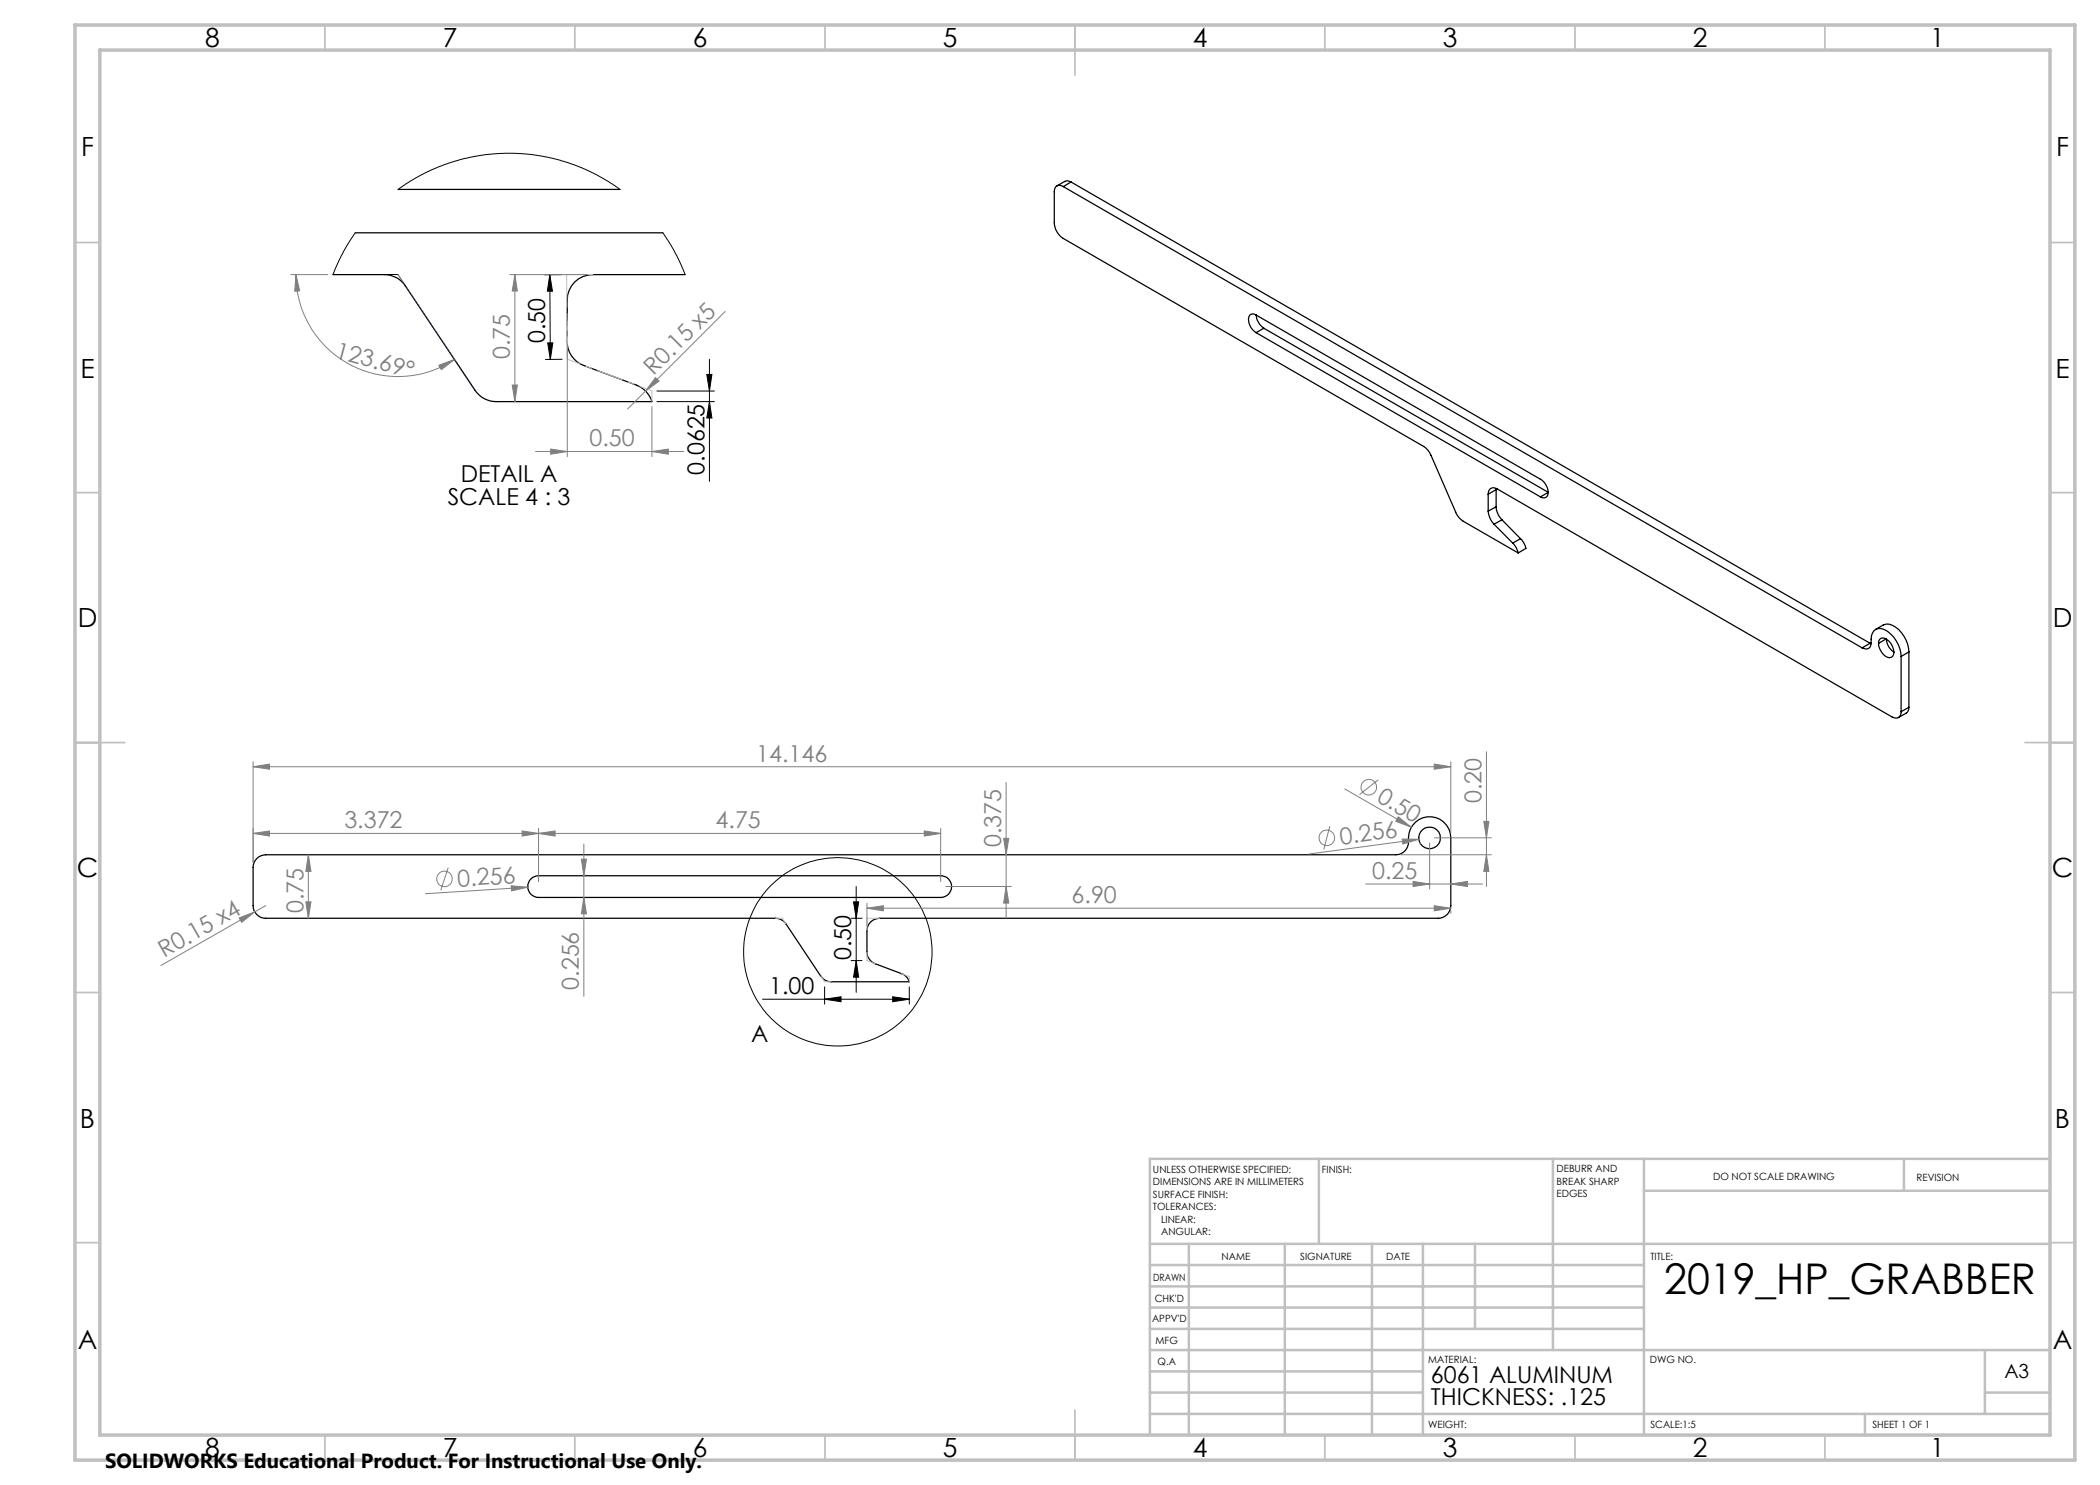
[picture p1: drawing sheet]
<svg xmlns="http://www.w3.org/2000/svg" width="420mm" height="297mm" viewBox="0 0 420 297" stroke-linecap="round" stroke-linejoin="round" font-family="sans-serif">
<g fill="none" stroke="#000" stroke-width=".25">
<path d="M79.6 37.9h44.4M212.7 37.3a1.09 1.09 0 0 0-1.3-.1 1.09 1.09 0 0 0-.5 1.1v6.3a4 4 0 0 0 1.8 3.1l72 41.6a3.8 3.8 0 0 1 1.5 1.8l4.9 11.3a3.8 3.8 0 0 0 1.5 1.8l11 6.4M212.7 37.3l159.7 92.3M214.2 36.4a1.16 1.16 0 0 0-1.3-.1l-1.5 .9M214.2 36.4l-1.5 .9M214.2 36.4l159.8 92.3M66.6 54.9h10.3a5 5 0 0 1 4.2 2.3l13.9 20.9a5.1 5.1 0 0 0 4.2 2.2h31.2a5.1 5.1 0 0 0-3.1-3.3l-10.6-3.9a5 5 0 0 1-3.2-4.8v-8.3a5.1 5.1 0 0 1 5-5.1h18.5M71 46.6h61.6M251.2 66.5a2.89 2.89 0 0 1-1.3-3.5 .91 .91 0 0 1 1.3 0l56.9 32.8a3.3 3.3 0 0 1 1.5 2.7M251.2 66.5l56.9 32.9M251.2 63a3.6 3.6 0 0 0 1.6 2.6M252.8 65.6l-1.6 .9"/>
<path d="M252.8 65.6l56.8 32.9M297.6 98.8a1.11 1.11 0 0 1 .6-1.1 1.11 1.11 0 0 1 1.2 .1l79 45.6a1.11 1.11 0 0 0 1.3 .1 1.11 1.11 0 0 0 .5-1.2M297.6 98.8v3.4M299.2 97.9l-1.6 .9M299.2 97.7v3.6M309.6 98.5a.95 .95 0 0 1-.4 1 .95 .95 0 0 1-1.1-.1M309.6 98.5l-1.5 .9M297.6 102.2a4.4 4.4 0 0 0 1.2 2.6M298.8 104.8l3.7 3.8M299.2 101.3a4.1 4.1 0 0 0 1.2 2.7M299.2 101.3l-1.6 .9M300.4 104l-1.6 .8"/>
<path d="M300.4 104l3.7 3.7M302.5 108.6a3.8 3.8 0 0 1 1.1 2M304.1 107.7a3.9 3.9 0 0 1 1.1 2l-1.6 .9M304.1 107.7l-1.6 .9M372.4 129.6a1.11 1.11 0 0 0 1.3 .1 1.11 1.11 0 0 0 .5-1.2 2.68 2.68 0 0 1 1-2.7 2.61 2.61 0 0 1 2.9 1 6.5 6.5 0 0 1 2.1 4.5M374 128.7l-1.6 .9M374 128.7l.2 .1M375.1 125.9a3.7 3.7 0 0 1 2.8-1.1 6 6 0 0 1 3.9 5.6M375.7 128.7l1.6-.9a3.3 3.3 0 0 0 1.5 2.6M376 127.8a1.07 1.07 0 0 1 1.4 .1 2.85 2.85 0 0 1 1.1 3.4 1.57 1.57 0 0 1-2.3-1 2.28 2.28 0 0 1-.2-2.5zM380.2 131.3v11M381.8 130.4l-1.6 .9"/>
<path d="M381.8 130.4v11.1M381.8 141.5a1.32 1.32 0 0 1-.6 1.1l-1.5 .9M381.8 141.5l-1.6 .8M51.4 171.7a2.71 2.71 0 0 1 1.8-.7h226a2.69 2.69 0 0 0 2.5-3.4 4.2 4.2 0 0 1 4.2-4.3 4.2 4.2 0 0 1 4.3 4.3v13.5a2.53 2.53 0 0 1-2.6 2.6h-111.7a2.53 2.53 0 0 0-2.5 2.5v4.2a2.61 2.61 0 0 0 1.6 2.4l5.3 1.9a2.65 2.65 0 0 1 1.6 1.7h-15.6a2.44 2.44 0 0 1-2.2-1.2l-6.9-10.4a2.67 2.67 0 0 0-2.1-1.1h-101.9a2.53 2.53 0 0 1-2.6-2.6v-7.6a2.47 2.47 0 0 1 .8-1.8zM106.2 175.8a2.32 2.32 0 0 1 1.5-.6h80.4a2.17 2.17 0 0 1 2.2 2.1 2.17 2.17 0 0 1-2.2 2.2h-80.4a2.18 2.18 0 0 1-2-1.4 2.18 2.18 0 0 1 .5-2.3z"/>
<circle cx="285.9" cy="167.6" r="2.17"/>
</g>
<g fill="none" stroke="#000" stroke-width=".2">
<path d="M79.6 37.9l2.5-1.7 2.2-1.2 2.4-1.2 2.9-1.1 5.2-1.4 2.5-.4 3.5-.2h2.9l3.1 .3 3.5 .6 2.7 .7 3.2 1.2 3 1.4 3.4 2 1.4 1M71 46.6l-2.3 3.7-2.1 4.6M110 55l.5 3.2h-1zM110 55l.1 16.9M112.3 54.9l-3.4 .1M132.6 46.6l2.8 4.5 1.6 3.8M109.5 68.6h1.1l-.5 3.3zM112.4 71.9h-3.3M131.4 78.2h11.5M141.4 74.9h1l-.5 3.3zM141.9 71.9v24.4M131.4 80.3h11.5"/>
<path d="M141.9 80.3l.5 3.3h-1zM171.2 177.3v21.2M152.5 199.8h29.4M164.9 199.8l3.3-.4v.9zM164.9 197.4v3.4M170.2 192.1h2.2M170.2 183.7h2.2M170.7 180.4h1l-.5 3.3zM171.2 192.1l.5 3.3h-1zM178.5 199.4l3.4 .4-3.4 .5zM181.9 197.4v3.4"/>
<circle cx="167.6" cy="190.4" r="18.8"/>
</g>
<g fill="none" stroke="#808080" stroke-width=".2">
<path d="M58.2 54.9h7.4M59.2 54.9l.7 3.3h-1zM59.2 54.9a20.4 20.4 0 0 0 31.7 17M102 54.9h15.5M103 54.9l.5 3.3h-1.1zM103 54.9v25.4M87.8 73.1l3.1-1.2-2.6 2zM102.4 77h1.1l-.5 3.3zM113.5 69.3v22M131.1 75.5l.7 .7-2.7 2zM145 62.3l-19.5 19.5M107.1 90.3h29.6"/>
<path d="M110.1 89.8l3.4 .5-3.4 .5zM130.4 90.3l3.3-.5v1zM130.4 81.3v10M50.6 153.3l3.3-.5v1zM50.6 152.4v20.1M50.6 153.3h239.6M201.2 156.5v27.2M269 157.8l13.3 7.6M275.7 156l-3.8 2.9M286.8 152.8l3.4 .5-3.4 .5zM290.2 152.4v14.2M297.3 150.4v26.9"/>
<path d="M50.6 166.7l3.3-.5v1zM50.6 166.7h137.5M61.7 171l.5 3.3h-1zM61.7 171v12.7M89.6 173.5l-1.4 4.5M102.2 177.2l3.4 .2-3.3 .8zM104.4 166.2l3.3 .5-3.3 .5zM105.6 177.4l-20.5 1.3M107.7 165.7v10.6M107.7 166.7l3.3-.5v1zM116.3 171.8h1l-.5 3.4zM116.8 168.8v30.5"/>
<path d="M116.8 179.5l.5 3.3h-1zM184.9 166.2l3.2 .5-3.2 .5zM188.1 165.7v10.6M189.2 177.3h13M200.7 167.7h1.1l-.6 3.3zM201.2 177.3l.6 3.3h-1.1zM266 165.2l-1.2 4.7M273.1 176.8h23.4M279.6 163.4l2.7 2-3.1-1.2zM280.1 171h18.2M280.4 167.8h3.4l-3.2 1zM282.6 176.3l3.3 .5-3.3 .5z"/>
<path d="M283.8 167.8l-22 3M284 168.5l.1 .2M285.9 168.6v9.2M286.9 167.6h11.4M290.2 176.8l3.3-.5v1zM296.8 164.3h1l-.5 3.3zM297.3 171l.5 3.3h-1zM47.8 183.6l3.1-1.2-2.6 2.1zM53.2 181.1l-21 12M61.2 180.4h1l-.5 3.3zM173.4 181.6l3.3-.5v1.1zM173.4 180.7v4.5"/>
<path d="M173.4 181.6h116.8M286.8 181.1l3.4 .5-3.4 .6zM290.2 182.1v.6"/>
<circle cx="273.8" cy="157.4" r="1.54"/>
<circle cx="88.9" cy="175.8" r="1.56"/>
<circle cx="265.4" cy="167.6" r="1.55"/>
</g>
<path d="M69.4 54.9h10.2" fill="none" stroke="#000" stroke-width=".2" stroke-dasharray="15.2 1.3 1.3 1.3" stroke-dashoffset="12.1"/>
<path d="M115.7 54.9h-2.4M118.5 54.9h-2.8M130.4 80.3v-2.1" fill="none" stroke="#c0c0c0" stroke-width=".2" stroke-dasharray="15.2 1.3 1.3 1.3"/>
<path d="M122 75.1l8.4 3.1" fill="none" stroke="#c0c0c0" stroke-width=".2" stroke-dasharray="15.2 1.3 1.3 1.3" stroke-dashoffset="12.7"/>
<path d="M122 75.1l-8.5-3.3" fill="none" stroke="#c0c0c0" stroke-width=".2" stroke-dasharray="15.2 1.3 1.3 1.3" stroke-dashoffset="12.6"/>
<path d="M113.5 64.1v7.7" fill="none" stroke="#c0c0c0" stroke-width=".2" stroke-dasharray="15.2 1.3 1.3 1.3" stroke-dashoffset="13.3"/>
<path d="M113.5 71.8l-.2-16.9" fill="none" stroke="#c0c0c0" stroke-width=".2" stroke-dasharray="15.2 1.3 1.3 1.3" stroke-dashoffset="8.7"/>
<path d="M155.1 183.7h1.4l.7 1.1M164.1 195.2l.8 1.2h1.4M173.4 190.4v1.7l1.6 .7M175.9 183.7h-2.5v2.5M180.3 194.7l1.6 .6v1.1" fill="none" stroke="#c0c0c0" stroke-width=".2"/>
<g fill="none" stroke="#c0c0c0" stroke-width=".35">
<path d="M65 5v5M115 5v5M165 5v5M215 5v10M265 5v5M315 5v5M365 5v5M15 48.5h5M410 48.5h5M15 98.5h5M410 98.5h5M15 148.5h10"/>
<path d="M405 148.5h10M15 198.5h5M410 198.5h5M15 248.5h5M410 248.5h5M65 287v5M115 287v5M165 287v5M215 282v10M265 287v5M315 287v5M365 287v5"/>
</g>
<g fill="none" stroke="#c0c0c0" stroke-width=".5">
<path d="M263.8 231.8v17M310.6 231.8v38.2M328.8 231.8v55.2M328.8 238.2h81.2M380.8 231.8v6.4M410 231.8h-180v55.2M230 248.8h180M230 257.3h98.8M230 253h98.8M237.8 248.8v38.2M257 248.8v38.2M274.4 248.8v38.2"/>
<path d="M284.6 248.8v38.2M295 248.8v17M230 265.8h98.8M230 261.5h98.8M230 278.5h54.6M230 274.3h54.6M230 270h180M397 278.5h13M397 270v12.8M230 282.8h180M373 282.8v4.2"/>
</g>
<path d="M15 5h400v287h-400zM20 10h390v277h-390z" fill="none" stroke="#c0c0c0" stroke-width=".7"/>
<path d="M95 78l-15.4-23.1" fill="none" stroke="#00f" stroke-width=".2" stroke-dasharray="15.2 1.3 1.3 1.3" stroke-dashoffset="3.2"/>
<g fill="#000">
<path d="M109.5 68.6h1.1l-.5 3.3zM110 55l.5 3.2h-1z"/>
<path d="M164.9 199.8l3.3-.4v.9zM178.5 199.4l3.4 .4-3.4 .5z"/>
<path d="M171.2 192.1l.5 3.3h-1zM170.7 180.4h1l-.5 3.3zM141.9 80.3l.5 3.3h-1zM141.4 74.9h1l-.5 3.3z"/>
</g>
<g fill="#808080">
<path d="M279.6 163.4l2.7 2-3.1-1.2z"/>
<path d="M102.2 177.2l3.4 .2-3.3 .8z"/>
<path d="M280.4 167.8h3.4l-3.2 1z"/>
<path d="M47.8 183.6l3.1-1.2-2.6 2.1z"/>
<path d="M131.1 75.5l.7 .7-2.7 2z"/>
<path d="M104.4 166.2l3.3 .5-3.3 .5zM50.6 166.7l3.3-.5v1zM130.4 90.3l3.3-.5v1zM110.1 89.8l3.4 .5-3.4 .5z"/>
<path d="M50.6 153.3l3.3-.5v1zM286.8 152.8l3.4 .5-3.4 .5zM107.7 166.7l3.3-.5v1zM184.9 166.2l3.2 .5-3.2 .5zM173.4 181.6l3.3-.5v1.1zM286.8 181.1l3.4 .5-3.4 .6zM282.6 176.3l3.3 .5-3.3 .5zM290.2 176.8l3.3-.5v1z"/>
<path d="M61.2 180.4h1l-.5 3.3zM61.7 171l.5 3.3h-1zM201.2 177.3l.6 3.3h-1.1zM200.7 167.7h1.1l-.6 3.3zM102.4 77h1.1l-.5 3.3zM103 54.9l.5 3.3h-1.1z"/>
<path d="M296.8 164.3h1l-.5 3.3zM297.3 171l.5 3.3h-1zM116.3 171.8h1l-.5 3.4zM116.8 179.5l.5 3.3h-1z"/>
<path d="M59.2 54.9l.7 3.3h-1zM87.8 73.1l3.1-1.2-2.6 2z"/>
</g>
<text font-size="8.5" x="332.8" y="258.8">2019_HP_GRABBER</text>
<g font-size="5.3">
<text x="41" y="9.5">8</text>
<text x="88.5" y="9.5">7</text>
<text x="138.5" y="9.5">6</text>
<text x="188.5" y="9.5">5</text>
<text x="238.5" y="9.5">4</text>
<text x="288.5" y="9.5">3</text>
<text x="338.5" y="9.5">2</text>
<text x="386" y="9.5">1</text>
<text x="16.2" y="31.2">F</text>
<text x="411.2" y="31.2">F</text>
<text x="16.1" y="75.5">E</text>
<text x="411.1" y="75.5">E</text>
<text x="15.5" y="125.5">D</text>
<text x="410.5" y="125.5">D</text>
<text x="15.4" y="175.5">C</text>
<text x="410.4" y="175.5">C</text>
<text x="16" y="225.5">B</text>
<text x="411" y="225.5">B</text>
<text x="15.5" y="269.7">A</text>
<text x="410.5" y="269.7">A</text>
<text x="41" y="291.5">8</text>
<text x="88.5" y="291.5">7</text>
<text x="138.5" y="291.5">6</text>
<text x="188.5" y="291.5">5</text>
<text x="238.5" y="291.5">4</text>
<text x="288.5" y="291.5">3</text>
<text x="338.5" y="291.5">2</text>
<text x="386" y="291.5">1</text>
</g>
<g font-size="4.7" fill="#808080">
<text x="66.8" y="71.6" transform="rotate(15 66.8 71.6)">123.69°</text>
<text x="102" y="71.8" transform="rotate(-90 102 71.8)">0.75</text>
<text x="130.7" y="75.2" transform="rotate(-45 130.7 75.2)">R0.15 x5</text>
<text x="117.9" y="89.3">0.50</text>
<text x="151.2" y="152.3">14.146</text>
<text x="275.2" y="160.2" transform="rotate(30 275.2 160.2)">0.50</text>
<text x="296.3" y="160.7" transform="rotate(-90 296.3 160.7)">0.20</text>
<text x="68.9" y="165.7">3.372</text>
<text x="143.1" y="165.7">4.75</text>
<text x="200.2" y="169.4" transform="rotate(-90 200.2 169.4)">0.375</text>
<text x="268.2" y="168.9" transform="rotate(-8 268.2 168.9)">0.256</text>
<text x="91.6" y="177.3" transform="rotate(-4 91.6 177.3)">0.256</text>
<text x="274.4" y="175.8">0.25</text>
<text x="60.7" y="182.7" transform="rotate(-90 60.7 182.7)">0.75</text>
<text x="214.3" y="180.6">6.90</text>
<text x="32.9" y="191.6" transform="rotate(-30 32.9 191.6)">R0.15 x4</text>
<text x="115.8" y="198" transform="rotate(-90 115.8 198)">0.256</text>
</g>
<g font-size="4.7">
<text x="109.1" y="68.7" transform="rotate(-90 109.1 68.7)">0.50</text>
<text x="140.9" y="94.9" transform="rotate(-90 140.9 94.9)">0.0625</text>
<text x="89.5" y="101">SCALE 4 : 3</text>
<text x="92.1" y="96.5">DETAIL A</text>
<text x="170.2" y="192" transform="rotate(-90 170.2 192)">0.50</text>
<text x="153.8" y="198.8">1.00</text>
<text x="150.3" y="208.5">A</text>
<text x="286.2" y="276.6">6061 ALUMINUM</text>
<text x="286.2" y="281.1">THICKNESS: .125</text>
</g>
<text font-size="4.1" x="21" y="293.7">SOLIDWORKS Educational Product. For Instructional Use Only.</text>
<text font-size="3.9" x="400.9" y="275.5">A3</text>
<g font-size="2">
<text x="230.6" y="234.6">UNLESS OTHERWISE SPECIFIED:</text>
<text x="230.6" y="237.1">DIMENSIONS ARE IN MILLIMETERS</text>
<text x="230.6" y="239.6">SURFACE FINISH:</text>
<text x="264.4" y="234.6">FINISH:</text>
<text x="311.3" y="234.5">DEBURR AND</text>
<text x="311.3" y="237">BREAK SHARP</text>
<text x="311.3" y="239.5">EDGES</text>
<text x="342.6" y="236">DO NOT SCALE DRAWING</text>
<text x="383.3" y="236.2">REVISION</text>
<text x="230.6" y="242.1">TOLERANCES:</text>
<text x="232.2" y="244.6">LINEAR:</text>
<text x="232.2" y="247.1">ANGULAR:</text>
<text x="244.3" y="252">NAME</text>
<text x="260" y="251.9">SIGNATURE</text>
<text x="277.2" y="251.9">DATE</text>
<text x="330.1" y="251.9">TITLE:</text>
<text x="230.6" y="256.1">DRAWN</text>
<text x="230.9" y="260.3">CHK'D</text>
<text x="230.4" y="264.4">APPV'D</text>
<text x="231.1" y="268.8">MFG</text>
<text x="231.5" y="273">Q.A</text>
<text x="285.6" y="272.5">MATERIAL:</text>
<text x="330" y="272.5">DWG NO.</text>
<text x="285.6" y="285.5">WEIGHT:</text>
<text x="330.1" y="285.6">SCALE:1:5</text>
<text x="374.5" y="285.6">SHEET 1 OF 1</text>
</g>
</svg>
